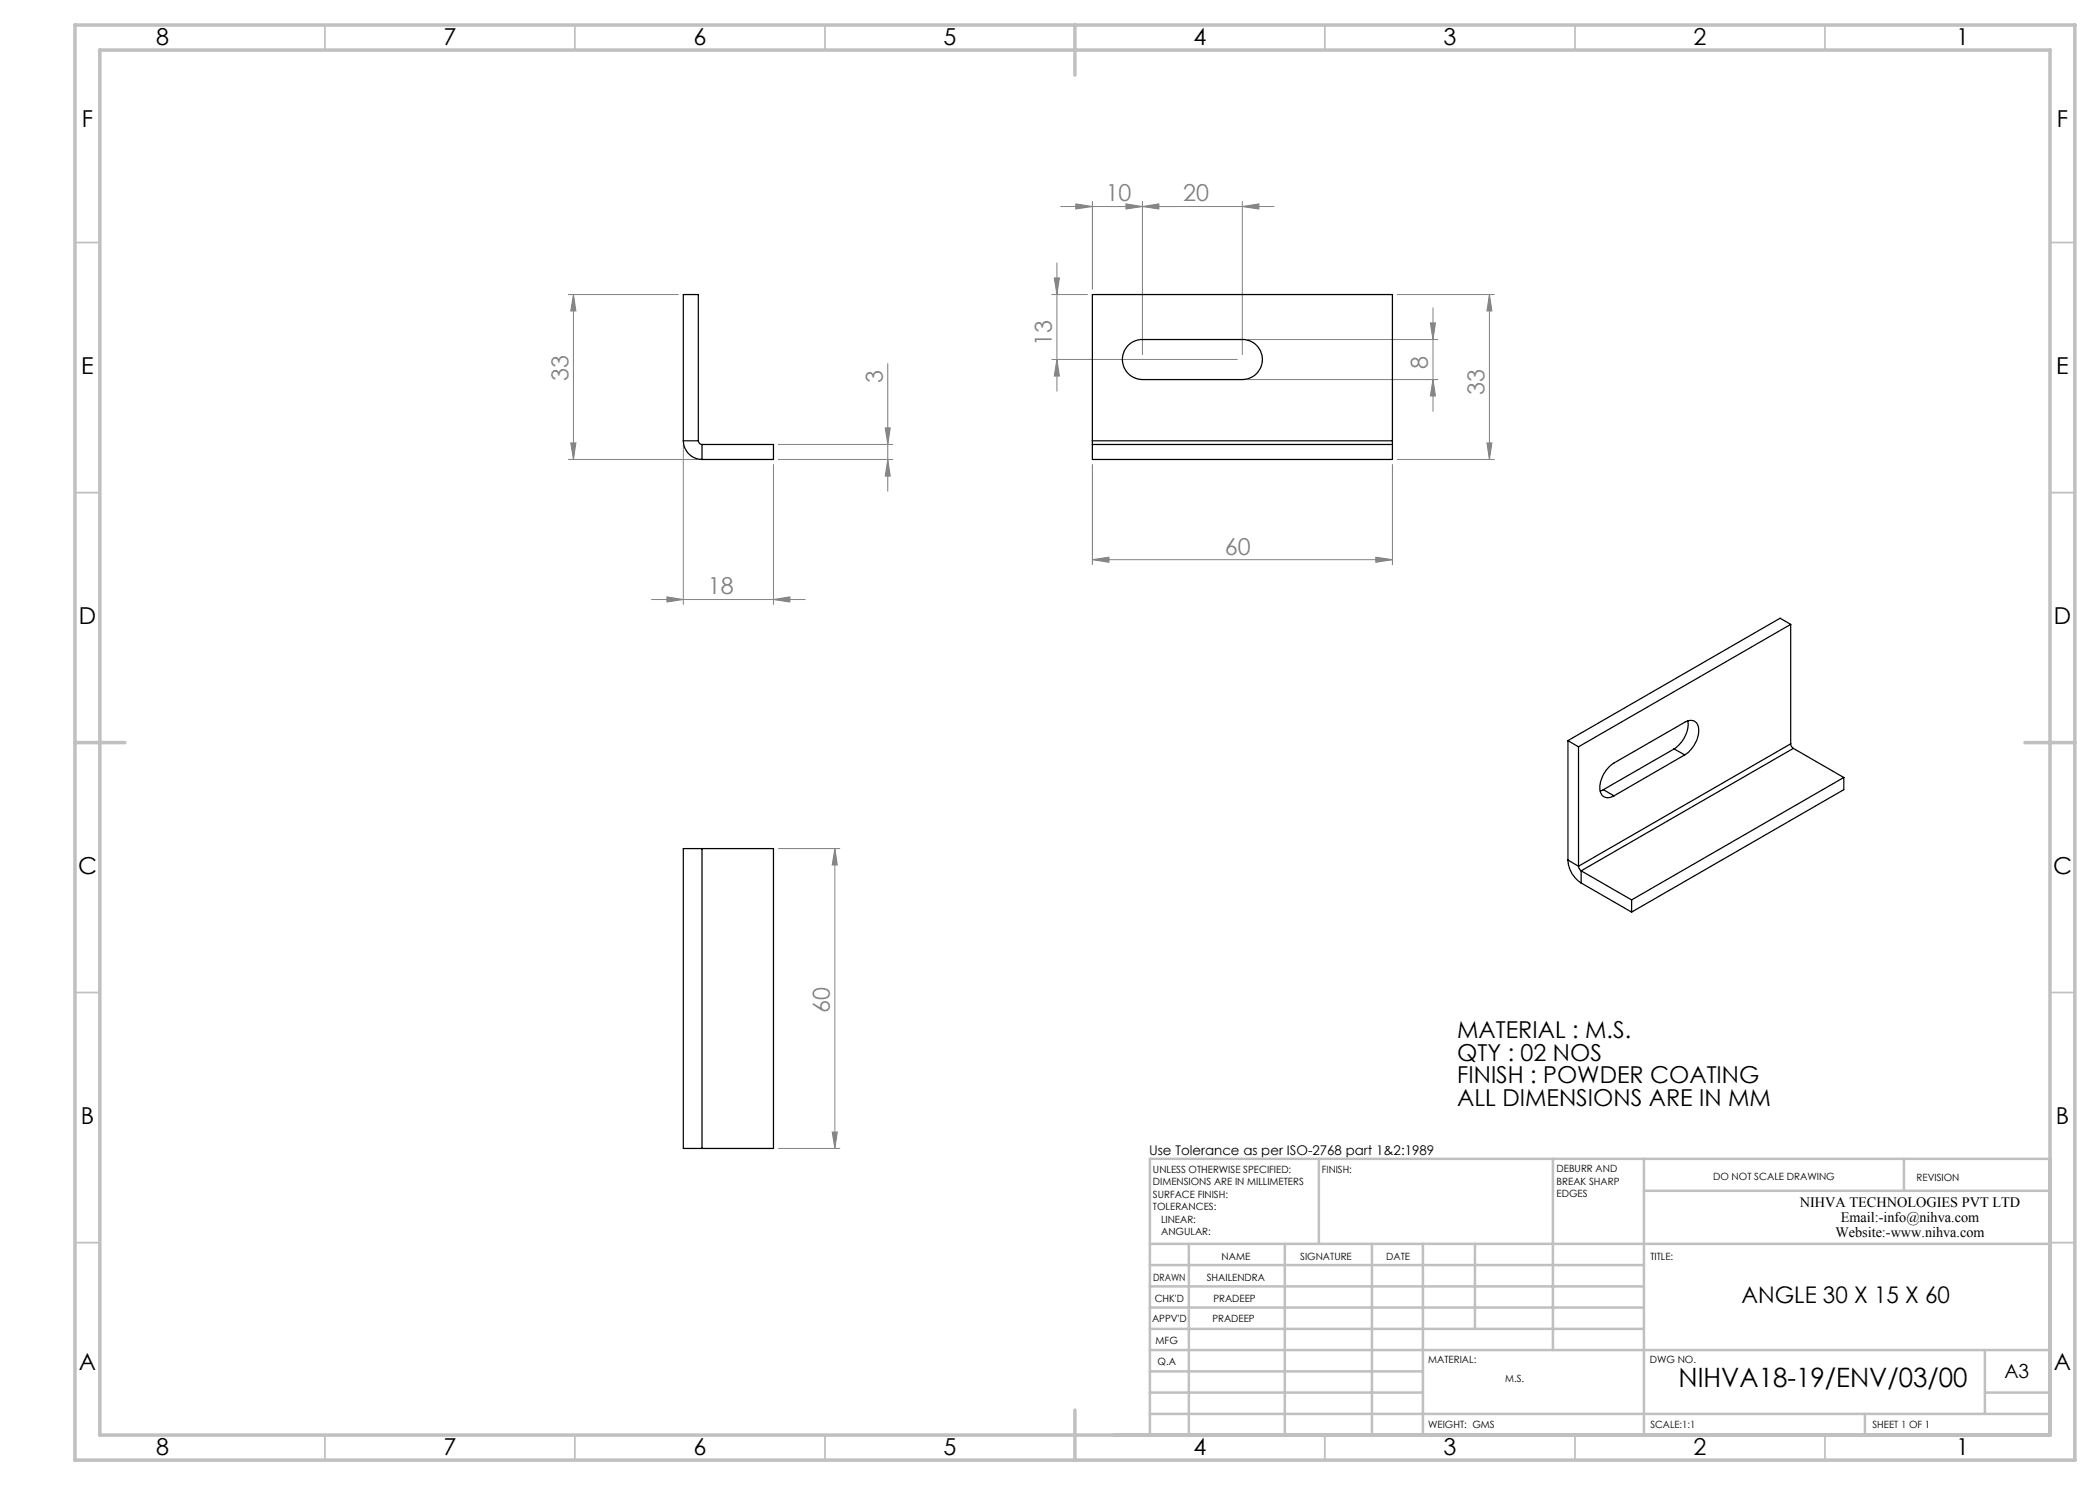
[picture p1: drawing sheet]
<svg xmlns="http://www.w3.org/2000/svg" width="420mm" height="297mm" viewBox="0 0 420 297" stroke-linecap="round" stroke-linejoin="round" font-family="sans-serif">
<g fill="none" stroke="#808080" stroke-width=".2">
<path d="M113.7 58.9h22M114.7 58.9l.5 3.3h-1zM114.7 58.9v33M210.4 58.9h7.1M210.9 55.6h1l-.5 3.3zM211.4 52.6v25.6M212.1 41.3h42.7M215.2 40.8l3.3 .5-3.3 .5zM218.5 40.3v17.6M225.2 40.8l3.3 .5-3.3 .5zM228.5 40.3v30.6M228.5 41.3l3.3-.5v1z"/>
<path d="M248.5 41.3l3.3-.5v1zM248.5 40.3v30.6M279.5 58.9h19.4M297.9 58.9l.5 3.3h-1zM297.9 58.9v33M177.6 72.7v25.5M210.4 71.9h37.1M211.4 71.9l.5 3.3h-1zM249.5 67.9h38.1M249.5 75.9h38.1M286.1 64.6h1l-.5 3.3zM286.6 75.9l.5 3.3h-1z"/>
<path d="M286.6 61.6v20.7M113.7 91.9h25.7M114.2 88.6h1l-.5 3.3zM136.7 89.1v31.8M154.7 92.9v28M155.7 91.9h22.8M155.7 88.9h22.8M177.1 85.6h.9l-.4 3.3zM177.6 91.9l.4 3.3h-.9zM218.5 92.9v20.1M278.5 92.9v20.1M279.5 91.9h19.4"/>
<path d="M297.4 88.6h1l-.5 3.3zM130.3 119.9h30.7M133.4 119.4l3.3 .5-3.3 .5zM154.7 119.9l3.3-.5v1zM218.5 111.9l3.3-.5v1.1zM218.5 111.9h60M275.2 111.4l3.3 .5-3.3 .6zM155.7 169.7h12.3M167 169.7l.5 3.3h-1.1zM167 169.7v60M155.7 229.7h12.3M166.4 226.4h1.1l-.5 3.3z"/>
</g>
<g fill="none" stroke="#c0c0c0" stroke-width=".35">
<path d="M65 5v5M115 5v5M165 5v5M265 5v5M315 5v5M365 5v5M15 48.5h5M410 48.5h5M15 98.5h5M410 98.5h5M15 198.5h5M410 198.5h5"/>
<path d="M15 248.5h5M410 248.5h5M65 287v5M115 287v5M165 287v5M265 287v5M315 287v5M365 287v5"/>
</g>
<g fill="none" stroke="#c0c0c0" stroke-width=".5">
<path d="M263.8 231.8v17M310.6 231.8v38.2M328.8 231.8v55.2M328.8 238.2h81.2M380.8 231.8v6.4M410 231.8h-180v55.2M230 248.8h180M230 257.3h98.8M230 253h98.8M237.8 248.8v38.2M257 248.8v38.2M274.4 248.8v38.2"/>
<path d="M284.6 248.8v38.2M295 248.8v17M230 265.8h98.8M230 261.5h98.8M230 278.5h54.6M230 274.3h54.6M230 270h180M397 278.5h13M397 270v12.8M230 282.8h180M373 282.8v4.2"/>
</g>
<path d="M15 5h400v287h-400zM20 10h390v277h-390zM215 5v10M15 148.5h10M405 148.5h10M215 282v10" fill="none" stroke="#c0c0c0" stroke-width=".7"/>
<g fill="#808080">
<path d="M228.5 41.3l3.3-.5v1zM215.2 40.8l3.3 .5-3.3 .5z"/>
<path d="M133.4 119.4l3.3 .5-3.3 .5zM154.7 119.9l3.3-.5v1z"/>
<path d="M248.5 41.3l3.3-.5v1zM225.2 40.8l3.3 .5-3.3 .5z"/>
<path d="M114.7 58.9l.5 3.3h-1zM114.2 88.6h1l-.5 3.3zM177.1 85.6h.9l-.4 3.3zM177.6 91.9l.4 3.3h-.9zM297.9 58.9l.5 3.3h-1zM297.4 88.6h1l-.5 3.3zM286.1 64.6h1l-.5 3.3zM286.6 75.9l.5 3.3h-1zM210.9 55.6h1l-.5 3.3zM211.4 71.9l.5 3.3h-1z"/>
<path d="M167 169.7l.5 3.3h-1.1zM166.4 226.4h1.1l-.5 3.3z"/>
<path d="M218.5 111.9l3.3-.5v1.1zM275.2 111.4l3.3 .5-3.3 .6z"/>
</g>
<g fill="none" stroke="#000" stroke-width=".25">
<path d="M225.6 69.1l1.1-.8 1.3-.4h20.5a4 4 0 0 1 4 4 4 4 0 0 1-4 4h-20a4 4 0 0 1-3.7-2.5 4 4 0 0 1 .8-4.3zM136.7 88.2a3.8 3.8 0 0 0 3.7 3.7M136.7 88.2h3M136.7 88.2v-29.3h3v29.3M139.7 88.2a.79 .79 0 0 0 .7 .7M140.4 88.9v3M140.4 88.9h14.3v3h-14.3M218.5 88.2v.7M218.5 88.2h60M218.5 88.9v3h60v-3M218.5 88.9h60M218.5 88.2v-29.3h60v29.3"/>
<path d="M278.5 88.2v.7M358.1 124.9l-2.1-1.3-42.4 24.5M358.1 124.9l-42.4 24.5M358.1 124.9v23.9M313.6 148.1l2.1 1.3M313.6 148.1v23.9M315.7 149.4v23.8M320.7 157.9l-.7 .3M320.7 157.9l2.1 1.3M334.8 149.8l2.1 1.2M334.8 149.8l-14.1 8.1M336.9 151a6.1 6.1 0 0 0 2.8-5.6 1.64 1.64 0 0 0-2.8-.9l-14.1 8.1a5.9 5.9 0 0 0-2.7 5.9 1.68 1.68 0 0 0 2.7 .7"/>
<path d="M336.9 151l-14.1 8.2M337.6 144.2a6.2 6.2 0 0 1-2.8 5.6M358.1 148.8l.1 .4 .5 .5M358.1 148.8l-42.4 24.4M358.7 149.7l-42.5 24.5M358.7 149.7l10.1 5.8M368.8 155.5l-42.5 24.5M368.8 155.5v2.4l-42.5 24.5M140.4 169.7h-3.7v60h3.7M140.4 169.7v60M140.4 169.7h14.3v60h-14.3M313.6 172a5.8 5.8 0 0 0 2.6 4.6"/>
<path d="M313.6 172l2.1 1.2M315.7 173.2l.2 .6 .3 .4M316.2 174.2l10.1 5.8M316.2 176.6l10.1 5.8M316.2 174.2v2.4M326.3 180v2.4"/>
</g>
<text font-size="5.3" x="335.7" y="277.4">NIHVA18-19/ENV/03/00</text>
<g font-size="4.7">
<text x="31.2" y="9">8</text>
<text x="88.7" y="9">7</text>
<text x="138.7" y="9">6</text>
<text x="188.7" y="9">5</text>
<text x="238.7" y="9">4</text>
<text x="288.7" y="9">3</text>
<text x="338.7" y="9">2</text>
<text x="391.2" y="9">1</text>
<text x="16.4" y="25.5">F</text>
<text x="411.4" y="25.5">F</text>
<text x="16.2" y="74.7">E</text>
<text x="411.2" y="74.8">E</text>
<text x="15.8" y="124.7">D</text>
<text x="410.8" y="124.7">D</text>
<text x="15.6" y="174.7">C</text>
<text x="410.6" y="174.8">C</text>
<text x="291.4" y="207.6">MATERIAL : M.S.</text>
<text x="291.4" y="212.2">QTY : 02 NOS</text>
<text x="291.4" y="216.7">FINISH : POWDER COATING</text>
<text x="291.4" y="221.2">ALL DIMENSIONS ARE IN MM</text>
<text x="16.2" y="224.8">B</text>
<text x="411.2" y="224.7">B</text>
<text x="15.8" y="274">A</text>
<text x="410.8" y="274">A</text>
<text x="31.2" y="291">8</text>
<text x="88.7" y="291">7</text>
<text x="138.7" y="291">6</text>
<text x="188.7" y="291">5</text>
<text x="238.7" y="291">4</text>
<text x="288.7" y="291">3</text>
<text x="338.7" y="291">2</text>
<text x="391.2" y="291">1</text>
</g>
<g font-size="4.7" fill="#808080">
<text x="221.1" y="40.3">10</text>
<text x="236.6" y="40.3">20</text>
<text x="210.4" y="69.2" transform="rotate(-90 210.4 69.2)">13</text>
<text x="113.7" y="76.2" transform="rotate(-90 113.7 76.2)">33</text>
<text x="176.6" y="76.6" transform="rotate(-90 176.6 76.6)">3</text>
<text x="285.6" y="73.7" transform="rotate(-90 285.6 73.7)">8</text>
<text x="296.9" y="79" transform="rotate(-90 296.9 79)">33</text>
<text x="245" y="110.9">60</text>
<text x="141.6" y="118.9">18</text>
<text x="166" y="202.6" transform="rotate(-90 166 202.6)">60</text>
</g>
<text font-size="4.6" x="348.3" y="260.6">ANGLE 30 X 15 X 60</text>
<text font-size="3.9" x="400.9" y="275.5">A3</text>
<g font-size="2.9">
<text x="360" y="241.3">NIHVA TECHNOLOGIES PVT LTD</text>
<text x="368.2" y="244.3">Email:-info@nihva.com</text>
<text x="367.1" y="247.3">Website:-www.nihva.com</text>
</g>
<text font-size="2.7" x="229.8" y="231.1">Use Tolerance as per ISO-2768 part 1&amp;2:1989</text>
<g font-size="2">
<text x="230.6" y="234.6">UNLESS OTHERWISE SPECIFIED:</text>
<text x="230.6" y="237.1">DIMENSIONS ARE IN MILLIMETERS</text>
<text x="230.6" y="239.6">SURFACE FINISH:</text>
<text x="264.4" y="234.6">FINISH:</text>
<text x="311.3" y="234.5">DEBURR AND</text>
<text x="311.3" y="237">BREAK SHARP</text>
<text x="311.3" y="239.5">EDGES</text>
<text x="342.6" y="236">DO NOT SCALE DRAWING</text>
<text x="383.3" y="236.2">REVISION</text>
<text x="230.6" y="242.1">TOLERANCES:</text>
<text x="232.2" y="244.6">LINEAR:</text>
<text x="232.2" y="247.1">ANGULAR:</text>
<text x="244.3" y="252">NAME</text>
<text x="260" y="251.9">SIGNATURE</text>
<text x="277.2" y="251.9">DATE</text>
<text x="330.1" y="251.9">TITLE:</text>
<text x="230.6" y="256.1">DRAWN</text>
<text x="241.4" y="256.1">SHAILENDRA</text>
<text x="230.9" y="260.3">CHK'D</text>
<text x="242.7" y="260.3">PRADEEP</text>
<text x="230.4" y="264.4">APPV'D</text>
<text x="231.1" y="268.8">MFG</text>
<text x="242.5" y="264.4">PRADEEP</text>
<text x="231.5" y="273">Q.A</text>
<text x="285.6" y="272.5">MATERIAL:</text>
<text x="330" y="272.5">DWG NO.</text>
<text x="301" y="276.3">M.S.</text>
<text x="285.6" y="285.5">WEIGHT: GMS</text>
<text x="330.1" y="285.6">SCALE:1:1</text>
<text x="374.5" y="285.6">SHEET 1 OF 1</text>
</g>
</svg>
